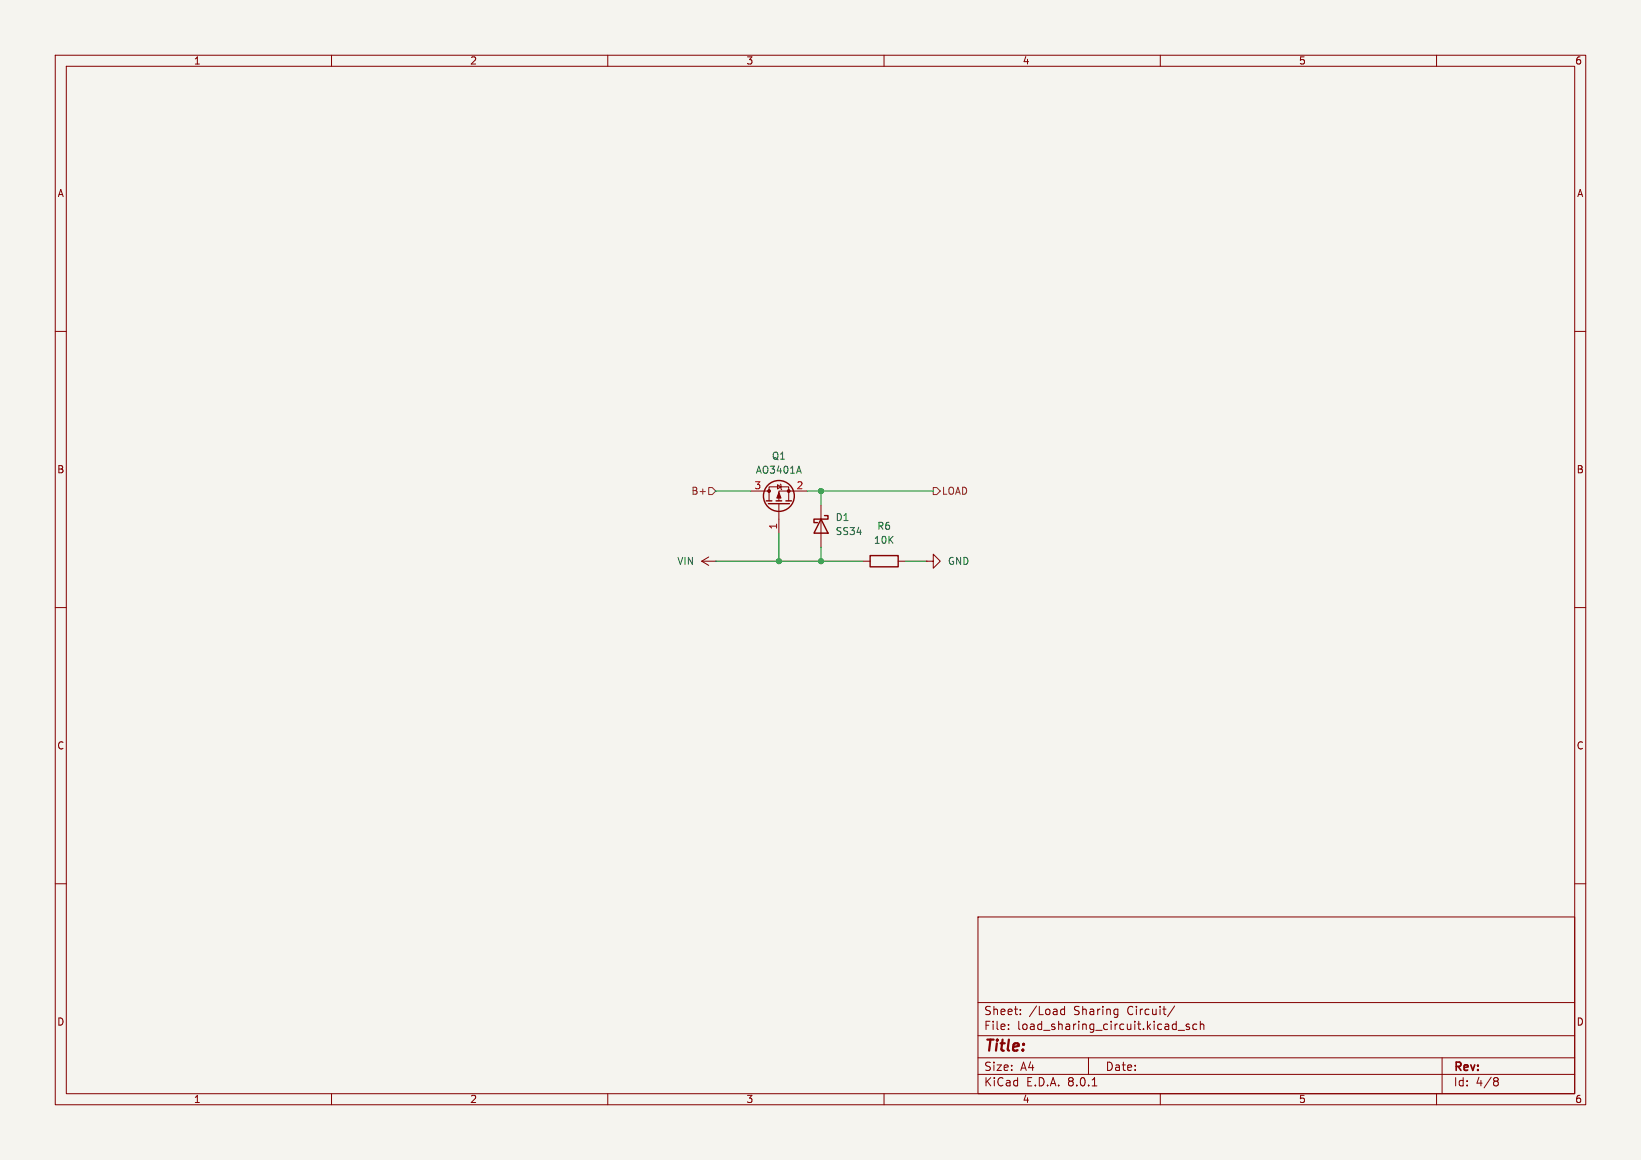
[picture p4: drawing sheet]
<svg xmlns="http://www.w3.org/2000/svg" width="297mm" height="210mm" viewBox="0 0 297 210" stroke-linecap="round" stroke-linejoin="round" font-family="sans-serif">
<path d="M0 0h297v210h-297z" fill="#f5f4ef" stroke="#f5f4ef" stroke-width=".18"/>
<g fill="none" stroke="#840000" stroke-width=".18">
<path d="M10 10h277v190h-277zM12 12h273v186h-273zM60 10v2M110 10v2M160 10v2M210 10v2M260 10v2M10 60h2M285 60h2M135.9 88.9h3.3M139.2 90.7v-2.6h3.5v2.6M140.7 87.8l.7 .3-.7 .4z"/>
<path d="M141 91.2v5.3M141.2 87.6l.2 .2v.7l.1 .1M146 88.9h-5v1.8M148.6 91.4v7.7M10 110h2M127 101.6l1.3 .8M127 101.6h2.5M128.3 100.8l-1.3 .8M129.5 101.6h.1M156.2 101.6h1.3M162.6 101.6h1.2M167.6 101.6h1.3v-1.3l1.3 1.3-1.3 1.3v-1.3"/>
<path d="M167.6 101.6h.1M285 110h2M10 160h2M285 160h2M177 166h108v32h-108zM60 198v2M110 198v2M160 198v2M177 194.5h108M177 191.5h108M177 187.5h108M177 181.5h108"/>
<path d="M182.5 186.3v.1M182.5 185.5v.1M184.7 183.6v.1M184.7 182.8v.1M192 183.6l.2 .1 .5-.1M192.7 182.2v1.5M192.7 182.8l-.5-.1-.2 .1M197 191.5v3M197.7 196.6h.8M202.2 182.7l.1 .1M202.3 182.7v1.2l-.1 .2M202.3 183.6l-.1 .1"/>
<path d="M210 198v2M212.6 182.1l-1.3 2M213.2 186.5h1.2M215.2 185.5l-.3-.1-.2 .2v.2l.5 .2v.3h-.5M216.6 185.5l-.4-.1-.3 .3v.4l.1 .2h.6M217.2 185.5l.3-.1 .3 .1 .1 .9M217.2 184.9v1.5M260 198v2M261 191.5v6.5M270.6 195.1h.3l.3 .3-.3 .3M270.6 195.7h.3M270.9 195.7l.2 .2 .1 .4-.3 .3h-.3"/>
</g>
<g fill="none" stroke="#840000" stroke-width=".25">
<path d="M138.7 90.7h1M139.1 91.2h3.8M140.5 90.7h1M142.2 90.7h1.1M148.6 94l1.3 2.5h-2.6zM149.2 93.3h.7v.7h-2.6v.6h.7M157.5 100.6h5.1v2h-5.1z"/>
<circle cx="141" cy="89.8" r="2.79"/>
</g>
<g fill="#840000" stroke="#840000" stroke-width=".18">
<path d="M141 89.2l.4 1h-.8z"/>
<circle cx="142.7" cy="88.9" r=".25"/>
<circle cx="139.2" cy="88.9" r=".25"/>
</g>
<path d="M144.6 84.4l.4 1.3" fill="none" stroke="#006464" stroke-width=".18"/>
<path d="M128.3 88.3h.6l.6 .6-.6 .6h-.6zM168.9 88.3h.6l.7 .6-.7 .6h-.6z" fill="none" stroke="#725600" stroke-width=".18"/>
<path d="M129.5 88.9h6.4M141 96.5v5.1M146 88.9h22.9M148.6 88.9v2.5M148.6 99.1v2.5M129.5 101.6h26.7M163.8 101.6h3.8" fill="none" stroke="#009600" stroke-width=".18"/>
<g fill="#009600" stroke="#009600" stroke-width=".18">
<circle cx="141" cy="101.6" r=".46"/>
<circle cx="148.6" cy="88.9" r=".46"/>
<circle cx="148.6" cy="101.6" r=".46"/>
</g>
<text font-size="2.8" fill="#840000" x="178" y="190.9">Title:</text>
<g font-size="2.1" fill="#840000">
<text x="178" y="184">Sheet:</text>
<text x="186.2" y="184">/Load</text>
<text x="194.4" y="184">Sharing</text>
<text x="204.2" y="184">Circuit/</text>
<text x="178" y="186.7">File:</text>
<text x="184.1" y="186.7">load_sharing_circuit.kicad_sch</text>
<text x="178" y="196.9">KiCad</text>
<text x="178" y="194.1">Size:</text>
<text x="184.7" y="194.1">A4</text>
<text x="185.7" y="196.9">E.D.A.</text>
<text x="193.3" y="196.9">8.0.1</text>
<text x="200" y="194.1">Date:</text>
<text x="263" y="194.3">Rev:</text>
<text x="263" y="196.9">Id:</text>
<text x="267.1" y="196.9">4/8</text>
</g>
<g font-size="1.8" fill="#840000">
<text x="35" y="11.9">1</text>
<text x="85" y="11.9">2</text>
<text x="135" y="11.9">3</text>
<text x="185" y="11.9">4</text>
<text x="235" y="11.9">5</text>
<text x="285" y="11.9">6</text>
<text x="10.3" y="35.9">A</text>
<text x="285.3" y="35.9">A</text>
<text x="10.3" y="85.9">B</text>
<text x="285.3" y="85.9">B</text>
<text x="10.3" y="135.9">C</text>
<text x="285.3" y="135.9">C</text>
<text x="10.3" y="185.9">D</text>
<text x="285.3" y="185.9">D</text>
<text x="35" y="199.9">1</text>
<text x="85" y="199.9">2</text>
<text x="135" y="199.9">3</text>
<text x="185" y="199.9">4</text>
<text x="235" y="199.9">5</text>
<text x="285" y="199.9">6</text>
</g>
<g font-size="1.8" fill="#006464">
<text x="139.6" y="83.4">Q1</text>
<text x="136.7" y="86">AO3401A</text>
<text x="151.1" y="94.5">D1</text>
<text x="151.1" y="97.1">SS34</text>
<text x="158.1" y="98.7">10K</text>
<text x="158.7" y="96.1">R6</text>
<text x="122.5" y="102.5">VIN</text>
<text x="171.5" y="102.5">GND</text>
</g>
<g font-size="1.8" fill="#725600">
<text x="125" y="89.8">B+</text>
<text x="170.4" y="89.8">LOAD</text>
</g>
<g font-size="1.8" fill="#a90000">
<text x="136.5" y="88.6">3</text>
<text x="144.1" y="88.6">2</text>
<text x="140.7" y="96" transform="rotate(-90 140.7 96)">1</text>
</g>
</svg>
